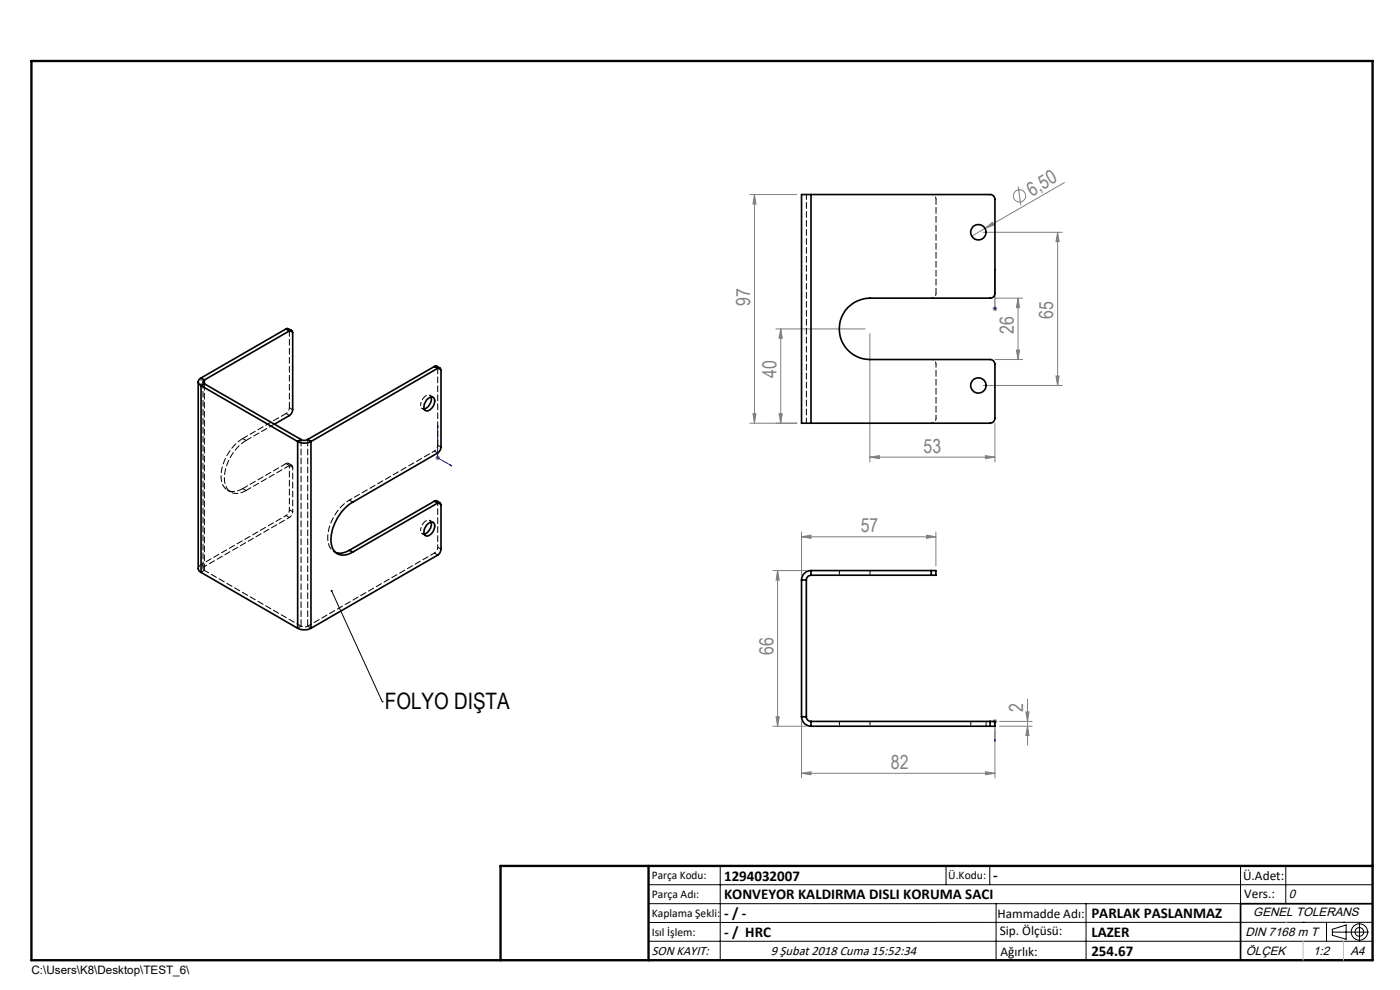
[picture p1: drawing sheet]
<svg xmlns="http://www.w3.org/2000/svg" width="297mm" height="210mm" viewBox="0 0 297 210" stroke-linecap="round" stroke-linejoin="round" font-family="sans-serif">
<g fill="none" stroke="#808080" stroke-width=".21">
<path d="M216 39.6l.6 4M225.8 38.7l-16.8 9.8M159.1 41.3h10M160.1 41.3l.3 2h-.7zM160.1 41.3v48.5M208.6 49.3h16.8M209 48.5l1.5-1.3 .4 .5zM209 48.5l-2.8 1.6M224.4 49.3l.3 2h-.7zM224.4 49.3v32.5M164.6 69.8h19M165.6 69.8v20"/>
<path d="M165.6 69.8l.3 1.9h-.6zM184.5 70.8v27.2M210.5 65.5h1.1M210.7 65.1l.7 .8M211.1 65v1M211.1 63.2h5.9M211.1 76.3h5.9M211.4 65.1l-.7 .8M215.6 74.3h.7l-.3 2zM216 63.2v13.1M216 63.2l.3 2.1h-.7zM224 79.8h.7l-.3 2z"/>
<path d="M92.4 97.1h.9M92.5 96.8l.7 .7M92.9 96.6v1M93.2 96.8l-.7 .7M159.1 89.8h10M159.7 87.8h.7l-.3 2zM165.3 87.8h.6l-.3 2zM184.5 97l2-.3v.6zM184.5 97h26.6M208.6 81.8h16.8M209.1 96.7l2 .3-2 .3zM211.1 89.8v8.2"/>
<path d="M170 113.9l2-.4v.7zM170 112.8v9.2M170 113.9h28.5M196.6 113.5l1.9 .4-1.9 .3zM198.5 112.8v7.2M164 121h7.1M165 121v33M165 121l.3 2h-.7zM164 154h7.1M164.6 152h.7l-.3 2zM170 153v12M210.5 153h1.1"/>
<path d="M210.7 152.7l.7 .7M211.1 155v10M211.1 152.5v1M211.4 152.7l-.7 .7M212.1 153h6.9M212.1 154h6.9M217.6 151h.7l-.3 2zM218 148.3v9.7M218 154l.3 2h-.7zM170 164l2-.3v.7zM170 164h41.1M209.1 163.7l2 .3-2 .4z"/>
<circle cx="216.3" cy="41.5" r="1.31"/>
</g>
<g fill="none" stroke="#000" stroke-width=".21">
<path d="M70.3 125.3l10.8 23.6M81.1 148.9h.1M137.6 187.7h153.6M137.6 191.7h153.6M137.6 199.7h153.6M152.8 183.7v20M200.7 183.7v4M210 183.7v4M211.3 191.7v12M230.4 191.7v12M263.2 183.7v20M272.8 183.7v8"/>
<path d="M276.4 195.6h.1M281.4 195.6v4.1M282.6 197.7h7.8M282.6 197.1l3-.9v3l-3-.8zM285 195.6h.1M288.4 195.8v3.8M291.2 195.6l-153.6 .1"/>
<circle cx="288.4" cy="197.7" r="1.74"/>
<circle cx="288.4" cy="197.7" r=".93"/>
</g>
<path d="M211.1 57v.5v-.5M211.1 57v8.5M211.1 65.4v.2zM211.1 65.5h.1M92.9 90.2v.4l-.1-.1zM92.9 90.2v6.9l2.9 1.7M95.5 98.6l.3 .2h-.3zM211.1 157.3v-.5v.5M211.1 152.9v.2zM211.1 153h.1M211.1 153v4.3" fill="none" stroke="#00f" stroke-width=".21"/>
<path d="M106.2 203.7h185" fill="none" stroke="#000" stroke-width=".25"/>
<path d="M291.2 191.7h-28v12" fill="none" stroke="#000" stroke-width=".35"/>
<path d="M6.7 12.9h284.5v190.8h-284.5zM137.6 183.7v20M291.2 183.7h-185v20" fill="none" stroke="#000" stroke-width=".5"/>
<path d="M272.8 195.6h.1M276.4 199.7v4M285 199.7v4" fill="none" stroke="#c0c0c0" stroke-width=".21"/>
<path d="M70.2 125.1a.22 .22 0 0 1 .4 .1 .22 .22 0 0 1-.3 .3 .22 .22 0 0 1-.1-.3l.1 .1z" fill="#000"/>
<g fill="#00f">
<path d="M211.1 65.4v.2zM211.1 57v.5z"/>
<path d="M211.1 156.8v.5zM211.1 152.9v.2z"/>
<path d="M95.5 98.6l.3 .2h-.3zM92.9 90.2v.4l-.1-.1z"/>
</g>
<g fill="#808080">
<path d="M209 48.5l1.5-1.3 .4 .5z"/>
<path d="M196.6 113.5l1.9 .4-1.9 .3zM170 113.9l2-.4v.7z"/>
<path d="M184.5 97l2-.3v.6zM209.1 96.7l2 .3-2 .3zM170 164l2-.3v.7zM209.1 163.7l2 .3-2 .4z"/>
<path d="M159.7 87.8h.7l-.3 2zM160.1 41.3l.3 2h-.7zM224 79.8h.7l-.3 2zM224.4 49.3l.3 2h-.7z"/>
<path d="M165.6 69.8l.3 1.9h-.6zM165.3 87.8h.6l-.3 2zM216 63.2l.3 2.1h-.7zM215.6 74.3h.7l-.3 2zM165 121l.3 2h-.7zM164.6 152h.7l-.3 2zM217.6 151h.7l-.3 2zM218 154l.3 2h-.7z"/>
</g>
<g fill="none" stroke="#000" stroke-width=".35">
<path d="M172 41.3h38a1.02 1.02 0 0 1 1.1 1v20a1.02 1.02 0 0 1-1.1 .9h-25.5a6.5 6.5 0 0 0-6.5 6.6 6.5 6.5 0 0 0 6.5 6.5h25.5a1.02 1.02 0 0 1 1.1 .9v11.6a1.09 1.09 0 0 1-1.1 1h-38M172 41.3h-2v48.5h2M172 41.3v48.5M60.7 69.8l.4-.1 .8 .4M60.7 69.8l-18 10.4M60.7 69.8l.7 .4M61.4 70.2a.42 .42 0 0 1 .5-.1 .42 .42 0 0 1 .2 .5v16.3a1.6 1.6 0 0 1-.7 1.3l-3.2 1.8M61.4 70.2l-18 10.4M92.1 77.7l.4-.1 .8 .5M92.1 77.7l-26.8 15.5M92.1 77.7l.8 .4M92.9 78.1a.44 .44 0 0 1 .5 0 .44 .44 0 0 1 .2 .5v16.3l-.4 .8-.2 .3-18.2 10.5a9.9 9.9 0 0 0-4.5 8.8 2.59 2.59 0 0 0 4.1 2l.4-.2"/>
<path d="M92.9 78.1l-26.9 15.6M42.1 81v39.6l.2 .5 .4 .3M42.7 80.2a.85 .85 0 0 0-.6 .8 .85 .85 0 0 0 .6 .8M42.7 81.8v39.6M42.7 81.8l20.4 11.9M42.7 80.2l.7 .4M43.4 80.6a.42 .42 0 0 0-.4 .4 .42 .42 0 0 0 .4 .4M43.4 81.4l-.7 .4M43.4 81.4l20.5 11.8M43.4 80.6v.8M63.1 93.7a3 3 0 0 0 2.9 0M63.1 93.7v39.6"/>
<path d="M63.9 93.2a1.5 1.5 0 0 0 1.4 0M63.9 93.2l-.8 .5M65.3 93.2l.7 .5M66 93.7v39.6M90.7 84.7a.88 .88 0 0 1 1.4-.1 2.11 2.11 0 0 1-1.6 2.6 1.23 1.23 0 0 1-.2-2.1zM91.4 84.2a2.25 2.25 0 0 1-1.4 2.5M74.1 116.7a3.4 3.4 0 0 1-2.9 .5M74.1 116.7l.7 .4M90.5 111.4a1.07 1.07 0 0 1 1.6-.4 2.14 2.14 0 0 1-1.6 2.7 1.26 1.26 0 0 1-.2-2.1zM91.4 110.8a2.32 2.32 0 0 1-1.4 2.5M92.1 106.3l.4-.1 .8 .5M92.1 106.3l.8 .4"/>
<path d="M92.1 106.3l-18 10.4M92.9 106.7a.44 .44 0 0 1 .5 0 .44 .44 0 0 1 .2 .4v9.4a1.6 1.6 0 0 1-.7 1.2l-26.9 15.6M92.9 106.7l-18.1 10.4M42.7 121.4l20.4 11.9M63.1 133.3a3.3 3.3 0 0 0 2.9 0M170 123v29M170 123h1.1M171.1 123v29M172 122a1.02 1.02 0 0 0-.9 1M172 121a2.05 2.05 0 0 0-2 2M172 121v1M172 122h25.6"/>
<path d="M172 121h25.6M197.6 121h.9v1h-.9M197.6 121v1M170 152a2.05 2.05 0 0 0 2 2M170 152h1.1M171.1 152a.96 .96 0 0 0 .9 1M172 153v1M172 154h38M172 153h38M210 153h1.1v1h-1.1M210 153v1"/>
<circle cx="207.5" cy="49.3" r="1.63"/>
<circle cx="207.5" cy="81.8" r="1.63"/>
</g>
<path d="M198.6 62.2v-20M171.1 89.7v-48.5M63.9 132.8l-20.5-11.8" fill="none" stroke="#000" stroke-width=".21" stroke-dasharray="1.3 .6" stroke-dashoffset=".2"/>
<path d="M198.6 42.2a1 1 0 0 0-1-1M197.6 63.2a1 1 0 0 0 1-1M198.6 77.2a1 1 0 0 0-1-1M42.7 81.8v-1.6M197.6 89.7a1 1 0 0 0 1-1" fill="none" stroke="#000" stroke-width=".21" stroke-dasharray="1.3 .6" stroke-dashoffset=".8"/>
<path d="M198.6 88.7v-11.5M71.2 117.2a3.2 3.2 0 0 1-1.7-3.6 10.3 10.3 0 0 1 4.6-7.5" fill="none" stroke="#000" stroke-width=".21" stroke-dasharray="1.3 .6" stroke-dashoffset=".6"/>
<path d="M60.7 98.3a.43 .43 0 0 1 .5 0 .43 .43 0 0 1 .2 .4M62.1 99.2a.43 .43 0 0 0-.2-.5 .43 .43 0 0 0-.5 0M42.1 120.6l.1-.4 .5-.4M43.4 121a.43 .43 0 0 1-.3-.4 .43 .43 0 0 1 .3-.4M178.1 121v1M184.6 121v1M178.1 153v1M184.6 153v1M205.9 153v1M209.2 154v-1" fill="none" stroke="#000" stroke-width=".21" stroke-dasharray="1.3 .6" stroke-dashoffset=".5"/>
<path d="M43.1 81v39.6M43.4 121v-39.6M63.9 132.8v-39.6M65.3 132.8v-39.6" fill="none" stroke="#000" stroke-width=".21" stroke-dasharray="1.3 .6" stroke-dashoffset="-.1"/>
<g fill="none" stroke="#000" stroke-width=".21" stroke-dasharray="1.3 .6" stroke-dashoffset=".4">
<path d="M61.4 70.2l.7 .4M92.9 78.1l.7 .4M51.5 93l.7 .4M60.7 87.7l.7 .4M61.4 98.7l-.7-.4M61.4 98.7l.7 .5M61.9 98.7l-.7-.4M62.1 86.9l-.7-.4M89.6 86.7l.7 .4M91.9 84.3l-.7-.4M92.2 95.7l.7 .4M93.6 94.9l-.7-.4"/>
<path d="M48.2 104l.7 .4M51.5 103.6l.7 .4M60.7 109.4l.7 .4M62.1 108.5l-.7-.4M70.9 117l.7 .4M74.1 106.1l.7 .4M89.6 113.2l.7 .4M91.9 110.8l-.7-.4M92.2 117.3l-26.9 15.5M92.2 117.3l.7 .4M92.9 106.7l.7 .4M93.6 116.5l-.7-.4"/>
<path d="M42.7 121.4l.7-.4M43.4 120.2l-.7-.4M63.9 132.8l-.7 .4M66 133.2l-.7-.4"/>
</g>
<g fill="none" stroke="#000" stroke-width=".21" stroke-dasharray="1.3 .6" stroke-dashoffset=".7">
<path d="M61.4 86.5a1.56 1.56 0 0 1-.7 1.2M89.2 85.9a2.06 2.06 0 0 1 1.9-2.1l.4 .4M90 86.7a.67 .67 0 0 1-.8-.8M92.9 94.5a1.56 1.56 0 0 1-.7 1.2M42.7 119.8l18-10.4M61.4 109.8a1.56 1.56 0 0 0 .7-1.3M61.4 108.1v-9.4M61.4 108.1a1.56 1.56 0 0 1-.7 1.3M62.1 108.5v-9.3M74.1 106.1l18.1-10.4M89.2 112.5a2.06 2.06 0 0 1 1.9-2.1l.4 .3M90 113.3a.67 .67 0 0 1-.8-.8"/>
<path d="M92.9 116.1v-9.4M92.9 116.1a1.56 1.56 0 0 1-.7 1.2M43.4 120.2l18-10.4M65.3 132.8a1.56 1.56 0 0 1-1.4 0"/>
</g>
<path d="M61.2 69.7l.2 .5M92.7 77.7l.2 .4M58.2 90l-6 3.4M92.7 106.2l.2 .5" fill="none" stroke="#000" stroke-width=".21" stroke-dasharray="1.3 .6"/>
<path d="M51.5 93a9.7 9.7 0 0 0-4.4 9.3 2.6 2.6 0 0 0 4 1.6l.4-.3M52.2 93.4a9.7 9.7 0 0 0-4.4 9.3 2.6 2.6 0 0 0 4 1.6l.4-.3M60.7 87.7l-9.2 5.3M61.4 86.5v-16.3M92.9 94.5v-16.4M51.5 103.6l9.2-5.3M52.2 104l9.2-5.3" fill="none" stroke="#000" stroke-width=".21" stroke-dasharray="1.3 .6" stroke-dashoffset=".1"/>
<text font-size="4.8" x="81.6" y="150.5">FOLYO DIŞTA</text>
<g font-size="4.1" fill="#808080">
<text x="218.9" y="41.7" transform="rotate(-30 218.9 41.7)">6,50</text>
<text x="159.1" y="64.8" transform="rotate(-90 159.1 64.8)">97</text>
<text x="215.1" y="70.9" transform="rotate(-90 215.1 70.9)">26</text>
<text x="223.4" y="67.6" transform="rotate(-90 223.4 67.6)">65</text>
<text x="164.7" y="80.2" transform="rotate(-90 164.7 80.2)">40</text>
<text x="195.9" y="96">53</text>
<text x="182.6" y="112.9">57</text>
<text x="164.1" y="139" transform="rotate(-90 164.1 139)">66</text>
<text x="217.1" y="151.1" transform="rotate(-90 217.1 151.1)">2</text>
<text x="189" y="163.1">82</text>
</g>
<g font-size="3.2">
<text x="153.6" y="186.8">1294032007</text>
<text x="153.6" y="190.8">KONVEYOR KALDIRMA DISLI KORUMA SACI</text>
<text x="210.7" y="186.6">-</text>
<text x="153.6" y="194.8">- / -</text>
<text x="231.5" y="194.8">PARLAK PASLANMAZ</text>
<text x="153.6" y="198.8">- / HRC</text>
<text x="231.5" y="198.7">LAZER</text>
<text x="231.5" y="202.8">254.67</text>
</g>
<g font-size="2.8">
<text x="263.7" y="186.7">Ü.Adet:</text>
<text x="263.9" y="190.5">Vers.:</text>
<text x="211.6" y="194.8">Hammadde Adı:</text>
<text x="138.3" y="202.6">SON KAYIT:</text>
<text x="163.5" y="202.6">9 Şubat 2018 Cuma 15:52:34</text>
<text x="212.1" y="198.4">Sip. Ölçüsü:</text>
<text x="212.2" y="202.7">Ağırlık:</text>
</g>
<g font-size="2.6">
<text x="273.4" y="190.4">0</text>
<text x="265.9" y="194.4">GENEL TOLERANS</text>
<text x="264.2" y="198.5">DIN 7168 m T</text>
<text x="264.3" y="202.6">ÖLÇEK</text>
<text x="278.5" y="202.6">1:2</text>
<text x="286.5" y="202.6">A4</text>
</g>
<g font-size="2.5">
<text x="138.3" y="186.4">Parça Kodu:</text>
<text x="138.3" y="190.5">Parça Adı:</text>
<text x="201.2" y="186.5">Ü.Kodu:</text>
<text x="138.3" y="194.5">Kaplama Şekli:</text>
<text x="138.3" y="198.6">Isıl İşlem:</text>
<text x="6.7" y="206.7">C:\Users\K8\Desktop\TEST_6\</text>
</g>
</svg>
